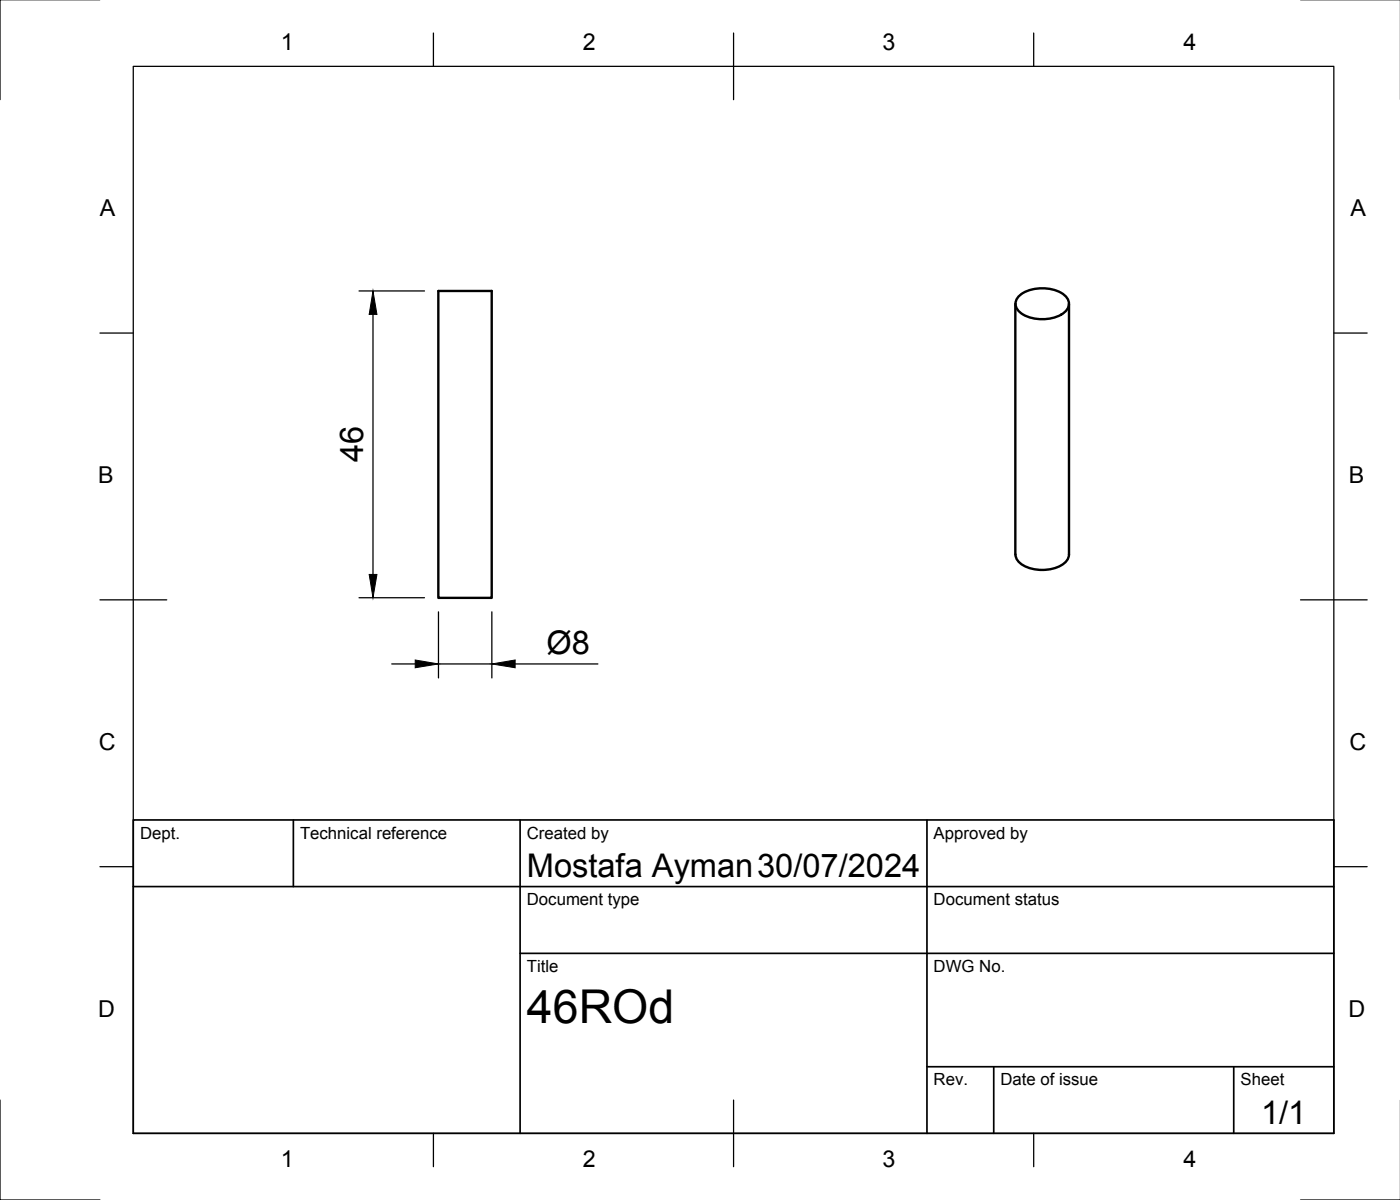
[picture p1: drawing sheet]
<svg xmlns="http://www.w3.org/2000/svg" width="210mm" height="180mm" viewBox="0 0 210 180" stroke-linecap="round" stroke-linejoin="round" font-family="sans-serif">
<!-- layer: Visible -->
<path d="M65.7 43.6h8v46h-8zM152.2 45.6v37.5M152.9 44.3a5.8 5.8 0 0 1 6.8 0 1.55 1.55 0 0 1 0 2.5 5.8 5.8 0 0 1-6.8 0 1.55 1.55 0 0 1 0-2.5zM160.3 45.6v37.5a2.72 2.72 0 0 1-2.5 2.2 5.4 5.4 0 0 1-5.2-1.3l-.3-.4v-.5" fill="none" stroke="#000" stroke-width=".36"/>
<!-- layer: BORDER -->
<g fill="none" stroke="#000" stroke-width=".19">
<path d="M15 0h-15v14.9M195 0h15M20 9.9h180v160h-180zM65 5v4.9M110 5v9.9M155 5v4.9M15 49.9h5M200 49.9h5M15 89.9h10M195 89.9h10M15 129.9h5M200 129.9h5"/>
<path d="M0 164.9v15h15M65 169.9v5M110 164.9v10M155 169.9v5M195 179.9h15"/>
</g>
<!-- layer: TITLEBLOCK -->
<path d="M20 122.9h180v47h-180zM20 132.9h180M44 122.9v10M78 122.9v47M139 122.9v47M78 142.9h122M139 159.9h61M149 159.9v10M185 159.9v10" fill="none" stroke="#000" stroke-width=".25"/>
<!-- layer: FD_Dimensions -->
<path d="M53.8 43.6h9.8M55.9 47.1v39M53.8 89.6h9.8M58.7 99.5h3.6M65.7 91.7v9.9M65.7 99.5h8M73.7 91.7v9.9M77.2 99.5h12.4" fill="none" stroke="#000" stroke-width=".19"/>
<path d="M55.9 43.6l.6 3.5h-1.1zM55.4 86.1h1.1l-.6 3.5zM62.3 99l3.4 .5-3.4 .6zM73.7 99.5l3.5-.5v1.1z" fill="#000" stroke="#000" stroke-width=".15"/>
<text font-size="7" x="79" y="153.4">46ROd</text>
<g font-size="4.9">
<text x="54.5" y="69.3" transform="rotate(-90 54.5 69.3)">46</text>
<text x="81.9" y="98">Ø8</text>
<text x="79" y="131.4">Mostafa Ayman30/07/2024</text>
<text x="189.1" y="168.6">1/1</text>
</g>
<g font-size="3.5">
<text x="42.1" y="7.5">1</text>
<text x="87.4" y="7.5">2</text>
<text x="132.3" y="7.5">3</text>
<text x="177.4" y="7.5">4</text>
<text x="15" y="32.4">A</text>
<text x="202.5" y="32.4">A</text>
<text x="14.7" y="72.4">B</text>
<text x="202.2" y="72.4">B</text>
<text x="14.8" y="112.5">C</text>
<text x="202.3" y="112.5">C</text>
<text x="14.7" y="152.4">D</text>
<text x="202.2" y="152.4">D</text>
<text x="42.1" y="174.9">1</text>
<text x="87.4" y="174.9">2</text>
<text x="132.3" y="174.9">3</text>
<text x="177.4" y="174.9">4</text>
</g>
<g font-size="2.5">
<text x="21" y="125.7">Dept.</text>
<text x="45" y="125.7">Technical reference</text>
<text x="79" y="125.7">Created by</text>
<text x="140" y="125.7">Approved by</text>
<text x="79" y="135.7">Document type</text>
<text x="140" y="135.7">Document status</text>
<text x="79" y="145.7">Title</text>
<text x="140" y="145.7">DWG No.</text>
<text x="140" y="162.7">Rev.</text>
<text x="150" y="162.7">Date of issue</text>
<text x="186" y="162.7">Sheet</text>
</g>
</svg>
